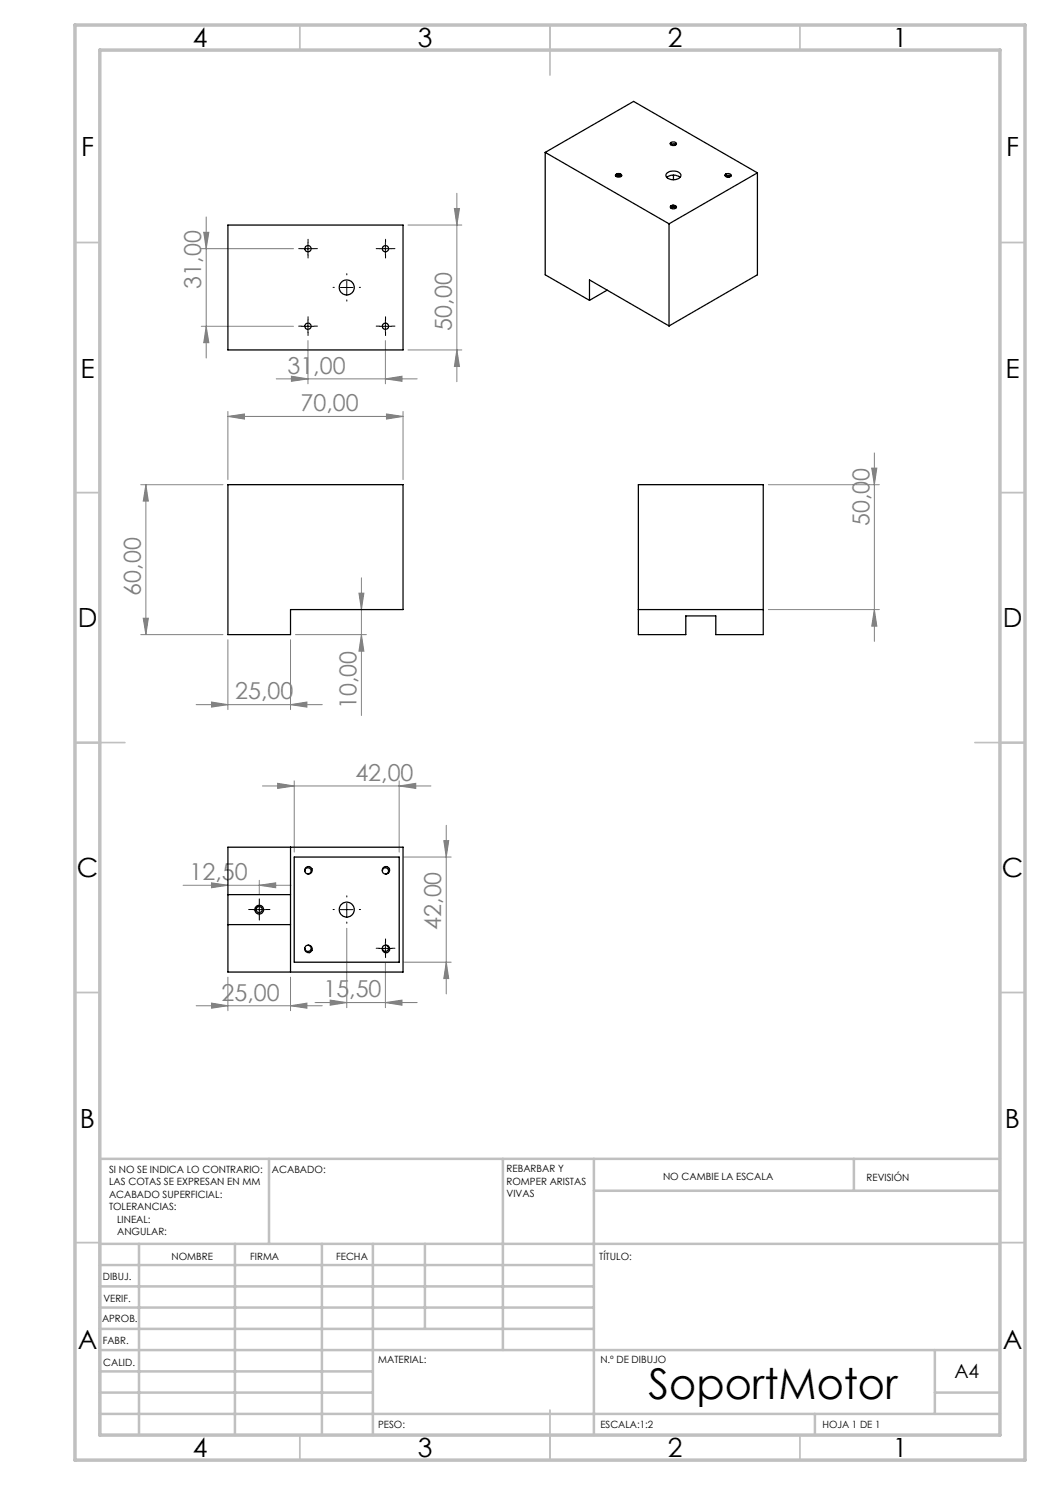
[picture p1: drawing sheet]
<svg xmlns="http://www.w3.org/2000/svg" width="210mm" height="297mm" viewBox="0 0 210 297" stroke-linecap="round" stroke-linejoin="round" font-family="sans-serif">
<g fill="none" stroke="#808080" stroke-width=".2">
<path d="M91.4 38.7v37.6M40.3 49.7h18.4M40.7 46.5h1.1l-.6 3.2zM41.2 43.4v28.2M81.6 45h10.8M90.9 41.7h1l-.5 3.3zM40.3 65.3h18.4M41.2 65.3l.6 3.2h-1.1zM55.2 75.8h28.2M58.3 75.2l3.3 .6-3.3 .5zM61.6 68.1v8.7M77.1 75.8l3.3-.6v1.1z"/>
<path d="M77.1 68.1v8.7M81.6 70h10.8M91.4 70l.5 3.3h-1zM28.2 96.9h16.4M29.2 96.9l.5 3.3h-1.1zM29.2 96.9v30M45.6 83.3l3.3-.5v1zM45.6 82.3v13.6M45.6 83.3h35M77.3 82.8l3.3 .5-3.3 .5zM80.6 82.3v13.6M153.7 96.9h22.2"/>
<path d="M174.3 93.6h1.1l-.5 3.3zM174.9 90.6v37.7M71.8 118.6h1l-.5 3.3zM72.3 115.6v27.5M28.2 126.9h16.4M28.6 123.6h1.1l-.5 3.3zM45.6 127.9v14M58.1 127.9v14M59.1 126.9h14.2M72.3 126.9l.5 3.3h-1zM153.7 121.9h22.2M174.9 121.9l.5 3.3h-1.1z"/>
<path d="M39.2 140.9h25.3M42.3 140.4l3.3 .5-3.3 .5zM52.5 157.2h33.7M55.5 156.7l3.3 .5-3.3 .5zM58.1 140.9l3.3-.5v1zM58.8 156.2v14.2M79.8 157.2l3.3-.5v1zM79.8 156.2v14.2M36.6 177.1h21.6M42.3 176.6l3.3 .5-3.3 .4zM51.9 177.1l3.2-.5v.9zM51.9 176.1v2.7"/>
<path d="M80.9 171.4h9.3M88.8 168.1h.9l-.4 3.3zM89.3 165.1v33.7M45.6 195.4v6.7M58.1 195.4v6.7M69.4 185.7v15.8M77.1 192.5v9M80.9 192.4h9.3M89.3 192.4l.4 3.3h-.9zM39.2 201.2h25.3M42.3 200.6l3.3 .6-3.3 .4zM58.1 201.2l3.3-.6v1z"/>
<path d="M63 200.5h20.4M66 200l3.4 .5-3.4 .5zM77.1 200.5l3.3-.5v1z"/>
</g>
<g fill="none" stroke="#000" stroke-width=".2" stroke-dasharray="15.2 1.3 1.3 1.3">
<path d="M60.4 49.7h-.7M61.6 48.5v-.6M61.6 51v.6M62.9 49.7h.6M66.9 57.5h-.3M69.4 55v-.3M69.4 60v.2M71.9 57.5h.2M75.9 49.7h-.7M77.1 48.5v-.6M77.1 51v.6M78.4 49.7h.6"/>
<path d="M60.4 65.2h-.7M61.6 64v-.6M61.6 66.5v.6M62.9 65.2h.6M75.9 65.2h-.7M77.1 64v-.6M77.1 66.5v.6M78.4 65.2h.6M69.4 179.4v-.2M50.6 181.9h-.9M51.9 180.7v-.9M51.9 183.2v.8"/>
<path d="M53.1 181.9h.9M66.9 181.9h-.3M69.4 184.4v.3M71.9 181.9h.2M75.9 189.7h-.7M77.1 188.4v-.6M77.1 190.9v.6M78.4 189.7h.6"/>
</g>
<g fill="none" stroke="#000" stroke-width=".2">
<path d="M60.4 49.7h2.4M61.6 48.5v2.5M68.1 57.5h2.5M69.4 56.2v2.5M75.8 49.7h2.6M77.1 48.5v2.5M60.4 65.3h2.4M61.6 64v2.5M75.8 65.3h2.6M77.1 64v2.5M50.6 181.9h2.5M51.9 180.7v2.5"/>
<path d="M68.1 181.9h2.5M69.4 180.7v2.5M75.8 189.7h2.6M77.1 188.4v2.5"/>
</g>
<g fill="none" stroke="#c0c0c0" stroke-width=".35">
<path d="M60 5v5M110 5v10M160 5v5M15 48.5h5M200 48.5h5M15 98.5h5M200 98.5h5M15 148.5h10M195 148.5h10M15 198.5h5M200 198.5h5M15 248.5h5"/>
<path d="M200 248.5h5M60 287v5M110 282v10M160 287v5"/>
</g>
<g fill="none" stroke="#c0c0c0" stroke-width=".5">
<path d="M53.8 231.8v17M100.6 231.8v38.2M118.8 231.8v55.2M118.8 238.2h81.2M170.8 231.8v6.4M200 231.8h-180v55.2M20 248.8h180M20 257.3h98.8M20 253h98.8M27.8 248.8v38.2M47 248.8v38.2M64.4 248.8v38.2"/>
<path d="M74.6 248.8v38.2M85 248.8v17M20 265.8h98.8M20 261.5h98.8M20 278.5h54.6M20 274.3h54.6M20 270h180M187 278.5h13M187 270v12.8M20 282.8h180M163 282.8v4.2"/>
</g>
<path d="M15 5h190v287h-190zM20 10h180v277h-180z" fill="none" stroke="#c0c0c0" stroke-width=".7"/>
<g fill="#808080">
<path d="M77.1 75.8l3.3-.6v1.1zM58.3 75.2l3.3 .6-3.3 .5zM79.8 157.2l3.3-.5v1zM55.5 156.7l3.3 .5-3.3 .5zM51.9 177.1l3.2-.5v.9zM42.3 176.6l3.3 .5-3.3 .4zM58.1 201.2l3.3-.6v1zM42.3 200.6l3.3 .6-3.3 .4zM77.1 200.5l3.3-.5v1zM66 200l3.4 .5-3.4 .5z"/>
<path d="M45.6 83.3l3.3-.5v1zM77.3 82.8l3.3 .5-3.3 .5zM42.3 140.4l3.3 .5-3.3 .5zM58.1 140.9l3.3-.5v1z"/>
<path d="M41.2 65.3l.6 3.2h-1.1zM40.7 46.5h1.1l-.6 3.2zM174.9 121.9l.5 3.3h-1.1zM174.3 93.6h1.1l-.5 3.3z"/>
<path d="M89.3 192.4l.4 3.3h-.9zM88.8 168.1h.9l-.4 3.3z"/>
<path d="M29.2 96.9l.5 3.3h-1.1zM28.6 123.6h1.1l-.5 3.3zM71.8 118.6h1l-.5 3.3zM72.3 126.9l.5 3.3h-1zM90.9 41.7h1l-.5 3.3zM91.4 70l.5 3.3h-1z"/>
</g>
<g fill="none" stroke="#000" stroke-width=".25">
<path d="M109 30.5v24.5l8.9 5.1M109 30.5l24.8 14.3M109 30.5l17.7-10.2 24.8 14.3M123.2 34.9a.65 .65 0 0 1 .7-.2 .65 .65 0 0 1 .4 .5l-.4 .2a.51 .51 0 0 1-.8-.4zM123.2 35.3l.6-.1 .3 .1M123.3 34.8h.7M123.3 34.8v.3h.5l.4 .2M123.3 34.8h.7l.3 .3M133.4 35.5a2.14 2.14 0 0 1 2.6 0M133.5 34.6a1.83 1.83 0 0 1 2.7 .5 1.75 1.75 0 0 1-2.6 .6 .65 .65 0 0 1-.1-1.1zM134.1 28.7l.1 .1M134.1 28.6l.2-.2a.55 .55 0 0 1 .6 0 .55 .55 0 0 1 .3 .5l-.2 .1a.55 .55 0 0 1-.6 .1 .55 .55 0 0 1-.3-.5z"/>
<path d="M134.2 28.5l-.1 .3M134.2 28.8l-.1 .1M134.2 28.5v.3M134.7 35v.9M135 29.1h-.5M135.3 28.9l-.6-.2-.5 .3M145 35l.2 .1M145.1 34.9a.67 .67 0 0 1 1.1 .3 .71 .71 0 0 1-1.2-.2zM145.2 34.8l-.2 .3M145.2 35.1l-.1 .1M145.2 34.8v.3M145.9 35.4h-.4"/>
<path d="M146.2 35.2l-.6-.1-.5 .2M151.5 34.6l-17.7 10.2M151.5 34.6v20.4l-17.7 10.2M45.6 45h35v25h-35zM121.4 58l-3.5 2.1M133.8 44.8v20.4M134.2 41.2a.63 .63 0 0 1 .6-.2 .63 .63 0 0 1 .5 .5 .64 .64 0 0 1-.7 .3 .64 .64 0 0 1-.5-.5zM134.2 41.6l.5-.1 .4 .2M134.3 41.1l.6 .1M134.3 41.1v.3h.4l.5 .2M134.3 41.1l.6 .1 .4 .3M117.9 60.1v-4.1l15.9 9.2"/>
<path d="M45.6 96.9h35v25h-22.5v5h-12.5zM127.7 96.9h24.9v30h-9.4v-3.7h-6v3.7h-9.5zM127.7 121.9h24.9M45.6 169.4h35v25h-35zM45.6 178.9h12.5M58.1 169.4v25M58.8 171.4h21v21h-21zM61 174.2a.74 .74 0 0 1 .6-.9 .74 .74 0 0 1 .8 .7 .74 .74 0 0 1-.8 .8M61 174.2a.63 .63 0 0 1 .6-.7 .63 .63 0 0 1 .6 .6 .63 .63 0 0 1-.6 .7M61 174.2a.67 .67 0 0 0 .6 .6M76.5 174.2a.74 .74 0 0 1 .7-.9 .74 .74 0 0 1 .7 .8 .74 .74 0 0 1-.8 .7M76.5 174.2a.62 .62 0 0 1 .6-.6 .62 .62 0 0 1 .6 .6 .62 .62 0 0 1-.6 .6"/>
<path d="M76.5 174.2a.6 .6 0 0 0 .6 .6M45.6 184.9h12.5M51 182h.2M61.6 189.1a.75 .75 0 0 1 .8 .7 .75 .75 0 0 1-.8 .7 .75 .75 0 0 1-.6-.9M61.6 189.1a.63 .63 0 0 1 .6 .6 .63 .63 0 0 1-.6 .6 .63 .63 0 0 1-.6-.7M61.6 189.1a.6 .6 0 0 0-.6 .5M77.1 189.1a.75 .75 0 0 1 .9 .7 .75 .75 0 0 1-.8 .7 .75 .75 0 0 1-.7-.9M77.1 189.1a.62 .62 0 0 1 .6 .6 .62 .62 0 0 1-.6 .6 .62 .62 0 0 1-.6-.7M77.1 189.1a.56 .56 0 0 0-.6 .5"/>
<circle cx="61.6" cy="49.7" r=".63"/>
<circle cx="69.3" cy="57.5" r="1.49"/>
<circle cx="77.1" cy="49.7" r=".62"/>
<circle cx="61.6" cy="65.2" r=".63"/>
<circle cx="77.1" cy="65.3" r=".63"/>
<circle cx="51.8" cy="181.9" r=".61"/>
<circle cx="51.8" cy="181.9" r=".88"/>
<circle cx="69.3" cy="181.9" r="1.5"/>
</g>
<text font-size="8.5" x="129.7" y="279.7">SoportMotor</text>
<g font-size="5.3">
<text x="38.5" y="9.5">4</text>
<text x="83.5" y="9.5">3</text>
<text x="133.6" y="9.5">2</text>
<text x="178.6" y="9.5">1</text>
<text x="16.2" y="31.2">F</text>
<text x="201.2" y="31.2">F</text>
<text x="16.1" y="75.5">E</text>
<text x="201.1" y="75.5">E</text>
<text x="15.5" y="125.5">D</text>
<text x="200.5" y="125.5">D</text>
<text x="15.4" y="175.5">C</text>
<text x="200.4" y="175.5">C</text>
<text x="16" y="225.5">B</text>
<text x="201" y="225.5">B</text>
<text x="15.5" y="269.7">A</text>
<text x="200.5" y="269.7">A</text>
<text x="38.5" y="291.5">4</text>
<text x="83.5" y="291.5">3</text>
<text x="133.6" y="291.5">2</text>
<text x="178.6" y="291.5">1</text>
</g>
<g font-size="4.7" fill="#808080">
<text x="40.3" y="57.7" transform="rotate(-90 40.3 57.7)">31,00</text>
<text x="90.4" y="66.1" transform="rotate(-90 90.4 66.1)">50,00</text>
<text x="57.5" y="74.7">31,00</text>
<text x="60.1" y="82.3">70,00</text>
<text x="173.9" y="105.2" transform="rotate(-90 173.9 105.2)">50,00</text>
<text x="28.2" y="119.1" transform="rotate(-90 28.2 119.1)">60,00</text>
<text x="47" y="139.9">25,00</text>
<text x="71.3" y="141.8" transform="rotate(-90 71.3 141.8)">10,00</text>
<text x="71.1" y="156.1">42,00</text>
<text x="37.9" y="176">12,50</text>
<text x="88.3" y="186" transform="rotate(-90 88.3 186)">42,00</text>
<text x="44.3" y="200.1">25,00</text>
<text x="64.7" y="199.5">15,50</text>
</g>
<text font-size="3.9" x="190.9" y="275.5">A4</text>
<g font-size="2">
<text x="21.8" y="234.6">SI NO SE INDICA LO CONTRARIO:</text>
<text x="21.8" y="237.1">LAS COTAS SE EXPRESAN EN MM</text>
<text x="21.8" y="239.6">ACABADO SUPERFICIAL:</text>
<text x="54.4" y="234.6">ACABADO:</text>
<text x="101.3" y="234.5">REBARBAR Y</text>
<text x="101.3" y="237">ROMPER ARISTAS</text>
<text x="101.3" y="239.5">VIVAS</text>
<text x="132.6" y="236">NO CAMBIE LA ESCALA</text>
<text x="173.3" y="236.2">REVISIÓN</text>
<text x="21.8" y="242.1">TOLERANCIAS:</text>
<text x="23.4" y="244.6">LINEAL:</text>
<text x="23.4" y="247.1">ANGULAR:</text>
<text x="34.3" y="252">NOMBRE</text>
<text x="50" y="251.9">FIRMA</text>
<text x="67.2" y="251.9">FECHA</text>
<text x="119.9" y="251.9">TÍTULO:</text>
<text x="20.6" y="256.1">DIBUJ.</text>
<text x="20.7" y="260.3">VERIF.</text>
<text x="20.4" y="264.4">APROB.</text>
<text x="20.5" y="268.8">FABR.</text>
<text x="20.7" y="273.1">CALID.</text>
<text x="75.6" y="272.5">MATERIAL:</text>
<text x="120.1" y="272.5">N.º DE DIBUJO</text>
<text x="75.6" y="285.5">PESO:</text>
<text x="120.1" y="285.6">ESCALA:1:2</text>
<text x="164.5" y="285.6">HOJA 1 DE 1</text>
</g>
</svg>
